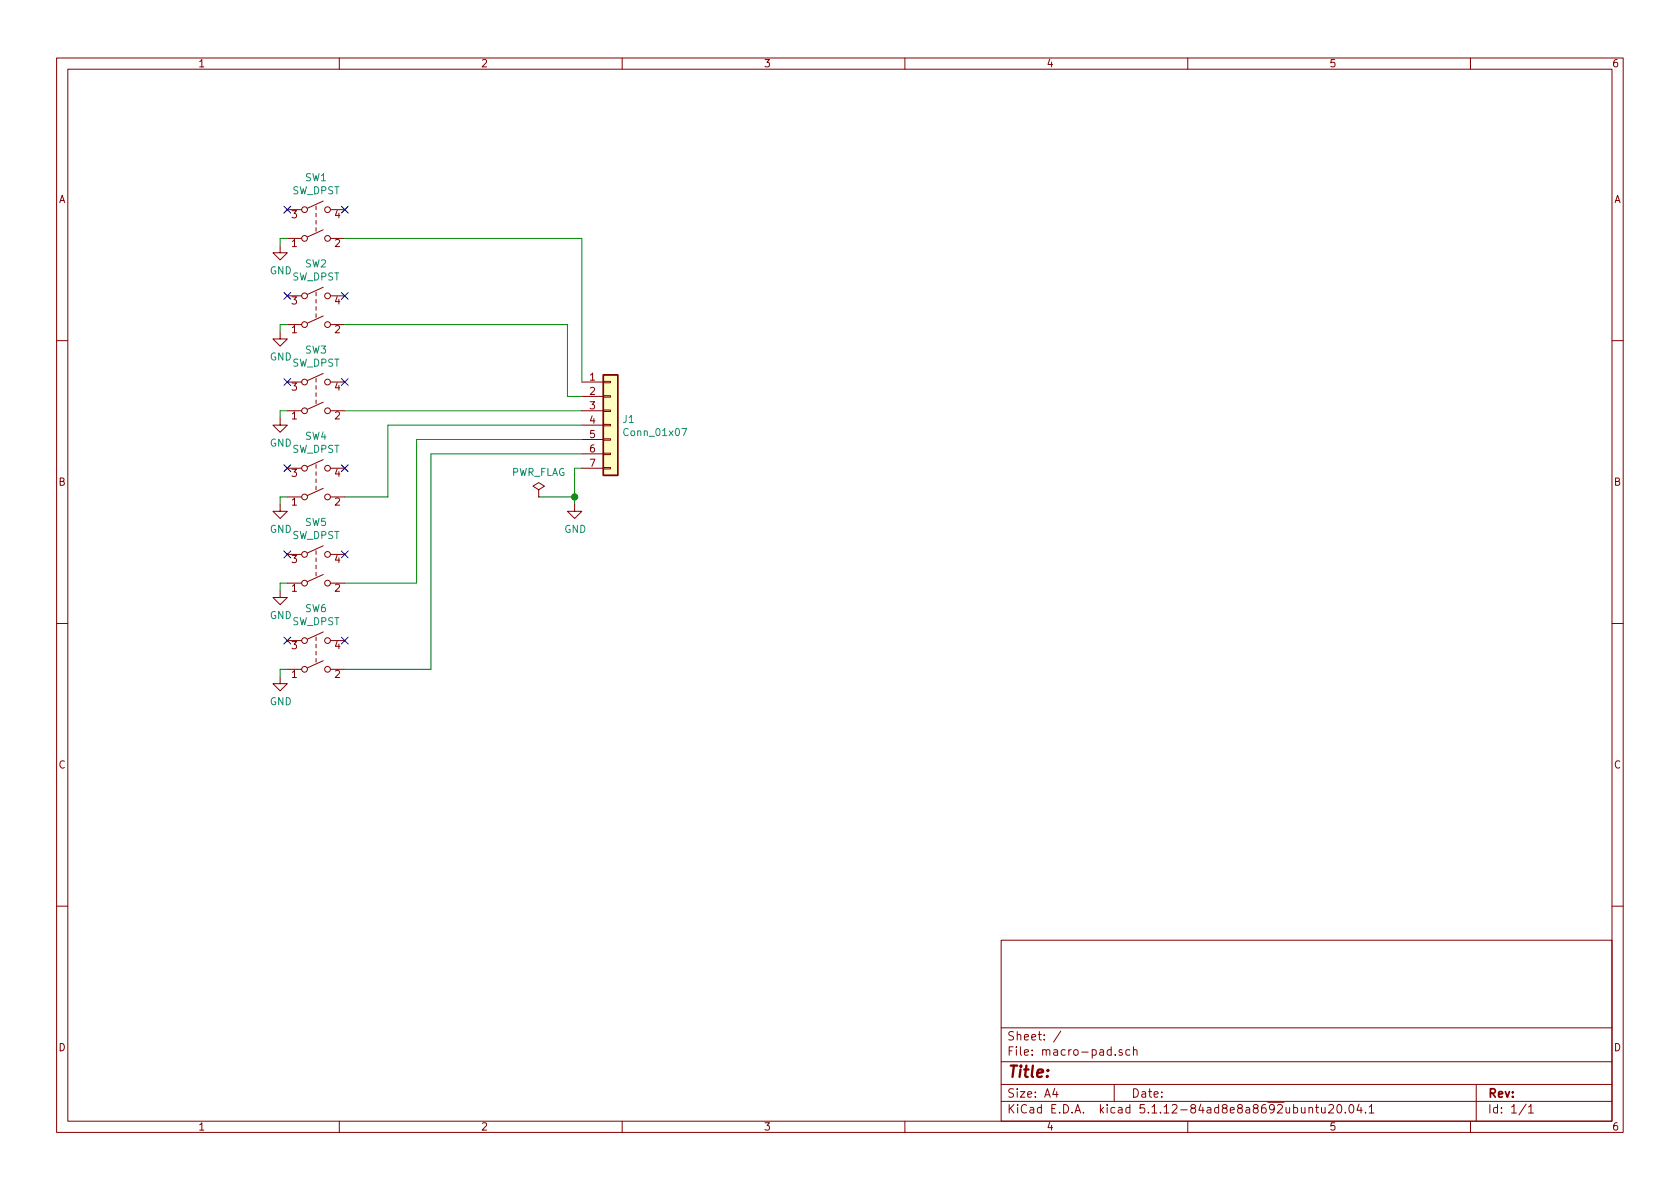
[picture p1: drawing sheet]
EESchema Schematic File Version 4
EELAYER 30 0
EELAYER END
$Descr A4 11693 8268
encoding utf-8
Sheet 1 1
Title ""
Date ""
Rev ""
Comp ""
Comment1 ""
Comment2 ""
Comment3 ""
Comment4 ""
$EndDescr
$Comp
L Switch:SW_DPST SW1
U 1 1
P 2200 1550
F 0 "SW1" H 2200 1875 50  0000 C CNN
F 1 "SW_DPST" H 2200 1784 50  0000 C CNN
F 2 "Button_Switch_THT:SW_TH_Tactile_Omron_B3F-10xx" H 2200 1550 50  0001 C CNN
F 3 "~" H 2200 1550 50  0001 C CNN
	1    2200 1550
	1    0    0    -1  
$EndComp
$Comp
L Connector_Generic:Conn_01x07 J1
U 1 1
P 4250 2950
F 0 "J1" H 4330 2992 50  0000 L CNN
F 1 "Conn_01x07" H 4330 2901 50  0000 L CNN
F 2 "Connector_PinHeader_2.54mm:PinHeader_1x07_P2.54mm_Vertical" H 4250 2950 50  0001 C CNN
F 3 "~" H 4250 2950 50  0001 C CNN
	1    4250 2950
	1    0    0    -1  
$EndComp
$Comp
L power:GND #PWR0101
U 1 1
P 4000 3500
F 0 "#PWR0101" H 4000 3250 50  0001 C CNN
F 1 "GND" H 4005 3327 50  0000 C CNN
F 2 "" H 4000 3500 50  0001 C CNN
F 3 "" H 4000 3500 50  0001 C CNN
	1    4000 3500
	1    0    0    -1  
$EndComp
Wire Wire Line
	4000 3500 4000 3450
Wire Wire Line
	4000 3250 4050 3250
$Comp
L Switch:SW_DPST SW2
U 1 1
P 2200 2150
F 0 "SW2" H 2200 2475 50  0000 C CNN
F 1 "SW_DPST" H 2200 2384 50  0000 C CNN
F 2 "Button_Switch_THT:SW_TH_Tactile_Omron_B3F-10xx" H 2200 2150 50  0001 C CNN
F 3 "~" H 2200 2150 50  0001 C CNN
	1    2200 2150
	1    0    0    -1  
$EndComp
$Comp
L Switch:SW_DPST SW3
U 1 1
P 2200 2750
F 0 "SW3" H 2200 3075 50  0000 C CNN
F 1 "SW_DPST" H 2200 2984 50  0000 C CNN
F 2 "Button_Switch_THT:SW_TH_Tactile_Omron_B3F-10xx" H 2200 2750 50  0001 C CNN
F 3 "~" H 2200 2750 50  0001 C CNN
	1    2200 2750
	1    0    0    -1  
$EndComp
$Comp
L Switch:SW_DPST SW4
U 1 1
P 2200 3350
F 0 "SW4" H 2200 3675 50  0000 C CNN
F 1 "SW_DPST" H 2200 3584 50  0000 C CNN
F 2 "Button_Switch_THT:SW_TH_Tactile_Omron_B3F-10xx" H 2200 3350 50  0001 C CNN
F 3 "~" H 2200 3350 50  0001 C CNN
	1    2200 3350
	1    0    0    -1  
$EndComp
$Comp
L Switch:SW_DPST SW5
U 1 1
P 2200 3950
F 0 "SW5" H 2200 4275 50  0000 C CNN
F 1 "SW_DPST" H 2200 4184 50  0000 C CNN
F 2 "Button_Switch_THT:SW_TH_Tactile_Omron_B3F-10xx" H 2200 3950 50  0001 C CNN
F 3 "~" H 2200 3950 50  0001 C CNN
	1    2200 3950
	1    0    0    -1  
$EndComp
$Comp
L Switch:SW_DPST SW6
U 1 1
P 2200 4550
F 0 "SW6" H 2200 4875 50  0000 C CNN
F 1 "SW_DPST" H 2200 4784 50  0000 C CNN
F 2 "Button_Switch_THT:SW_TH_Tactile_Omron_B3F-10xx" H 2200 4550 50  0001 C CNN
F 3 "~" H 2200 4550 50  0001 C CNN
	1    2200 4550
	1    0    0    -1  
$EndComp
NoConn ~ 2400 1450
NoConn ~ 2400 2050
NoConn ~ 2400 2650
NoConn ~ 2400 3250
NoConn ~ 2400 3850
NoConn ~ 2400 4450
NoConn ~ 2000 4450
NoConn ~ 2000 3850
NoConn ~ 2000 3250
NoConn ~ 2000 2650
NoConn ~ 2000 2050
NoConn ~ 2000 1450
Wire Wire Line
	2400 1650 4050 1650
Wire Wire Line
	4050 1650 4050 2650
Wire Wire Line
	4050 2750 3950 2750
Wire Wire Line
	3950 2750 3950 2250
Wire Wire Line
	3950 2250 2400 2250
Wire Wire Line
	4050 2850 2400 2850
Wire Wire Line
	2700 2950 2700 3450
Wire Wire Line
	2700 3450 2400 3450
Wire Wire Line
	2700 2950 4050 2950
Wire Wire Line
	2400 4050 2900 4050
Wire Wire Line
	2900 4050 2900 3050
Wire Wire Line
	2900 3050 4050 3050
Wire Wire Line
	4050 3150 3000 3150
Wire Wire Line
	3000 3150 3000 4650
Wire Wire Line
	3000 4650 2400 4650
$Comp
L power:GND #PWR0102
U 1 1
P 1950 4700
F 0 "#PWR0102" H 1950 4450 50  0001 C CNN
F 1 "GND" H 1955 4527 50  0000 C CNN
F 2 "" H 1950 4700 50  0001 C CNN
F 3 "" H 1950 4700 50  0001 C CNN
	1    1950 4700
	1    0    0    -1  
$EndComp
Wire Wire Line
	1950 4700 1950 4650
Wire Wire Line
	1950 4650 2000 4650
$Comp
L power:GND #PWR0103
U 1 1
P 1950 4100
F 0 "#PWR0103" H 1950 3850 50  0001 C CNN
F 1 "GND" H 1955 3927 50  0000 C CNN
F 2 "" H 1950 4100 50  0001 C CNN
F 3 "" H 1950 4100 50  0001 C CNN
	1    1950 4100
	1    0    0    -1  
$EndComp
Wire Wire Line
	1950 4100 1950 4050
Wire Wire Line
	1950 4050 2000 4050
$Comp
L power:GND #PWR0104
U 1 1
P 1950 3500
F 0 "#PWR0104" H 1950 3250 50  0001 C CNN
F 1 "GND" H 1955 3327 50  0000 C CNN
F 2 "" H 1950 3500 50  0001 C CNN
F 3 "" H 1950 3500 50  0001 C CNN
	1    1950 3500
	1    0    0    -1  
$EndComp
$Comp
L power:GND #PWR0105
U 1 1
P 1950 2900
F 0 "#PWR0105" H 1950 2650 50  0001 C CNN
F 1 "GND" H 1955 2727 50  0000 C CNN
F 2 "" H 1950 2900 50  0001 C CNN
F 3 "" H 1950 2900 50  0001 C CNN
	1    1950 2900
	1    0    0    -1  
$EndComp
$Comp
L power:GND #PWR0106
U 1 1
P 1950 2300
F 0 "#PWR0106" H 1950 2050 50  0001 C CNN
F 1 "GND" H 1955 2127 50  0000 C CNN
F 2 "" H 1950 2300 50  0001 C CNN
F 3 "" H 1950 2300 50  0001 C CNN
	1    1950 2300
	1    0    0    -1  
$EndComp
$Comp
L power:GND #PWR0107
U 1 1
P 1950 1700
F 0 "#PWR0107" H 1950 1450 50  0001 C CNN
F 1 "GND" H 1955 1527 50  0000 C CNN
F 2 "" H 1950 1700 50  0001 C CNN
F 3 "" H 1950 1700 50  0001 C CNN
	1    1950 1700
	1    0    0    -1  
$EndComp
Wire Wire Line
	1950 1700 1950 1650
Wire Wire Line
	1950 1650 2000 1650
Wire Wire Line
	1950 2300 1950 2250
Wire Wire Line
	1950 2250 2000 2250
Wire Wire Line
	1950 2900 1950 2850
Wire Wire Line
	1950 2850 2000 2850
Wire Wire Line
	1950 3500 1950 3450
Wire Wire Line
	1950 3450 2000 3450
$Comp
L power:PWR_FLAG #FLG0101
U 1 1
P 3750 3450
F 0 "#FLG0101" H 3750 3525 50  0001 C CNN
F 1 "PWR_FLAG" H 3750 3623 50  0000 C CNN
F 2 "" H 3750 3450 50  0001 C CNN
F 3 "~" H 3750 3450 50  0001 C CNN
	1    3750 3450
	1    0    0    -1  
$EndComp
Wire Wire Line
	3750 3450 4000 3450
Connection ~ 4000 3450
Wire Wire Line
	4000 3450 4000 3250
$EndSCHEMATC
